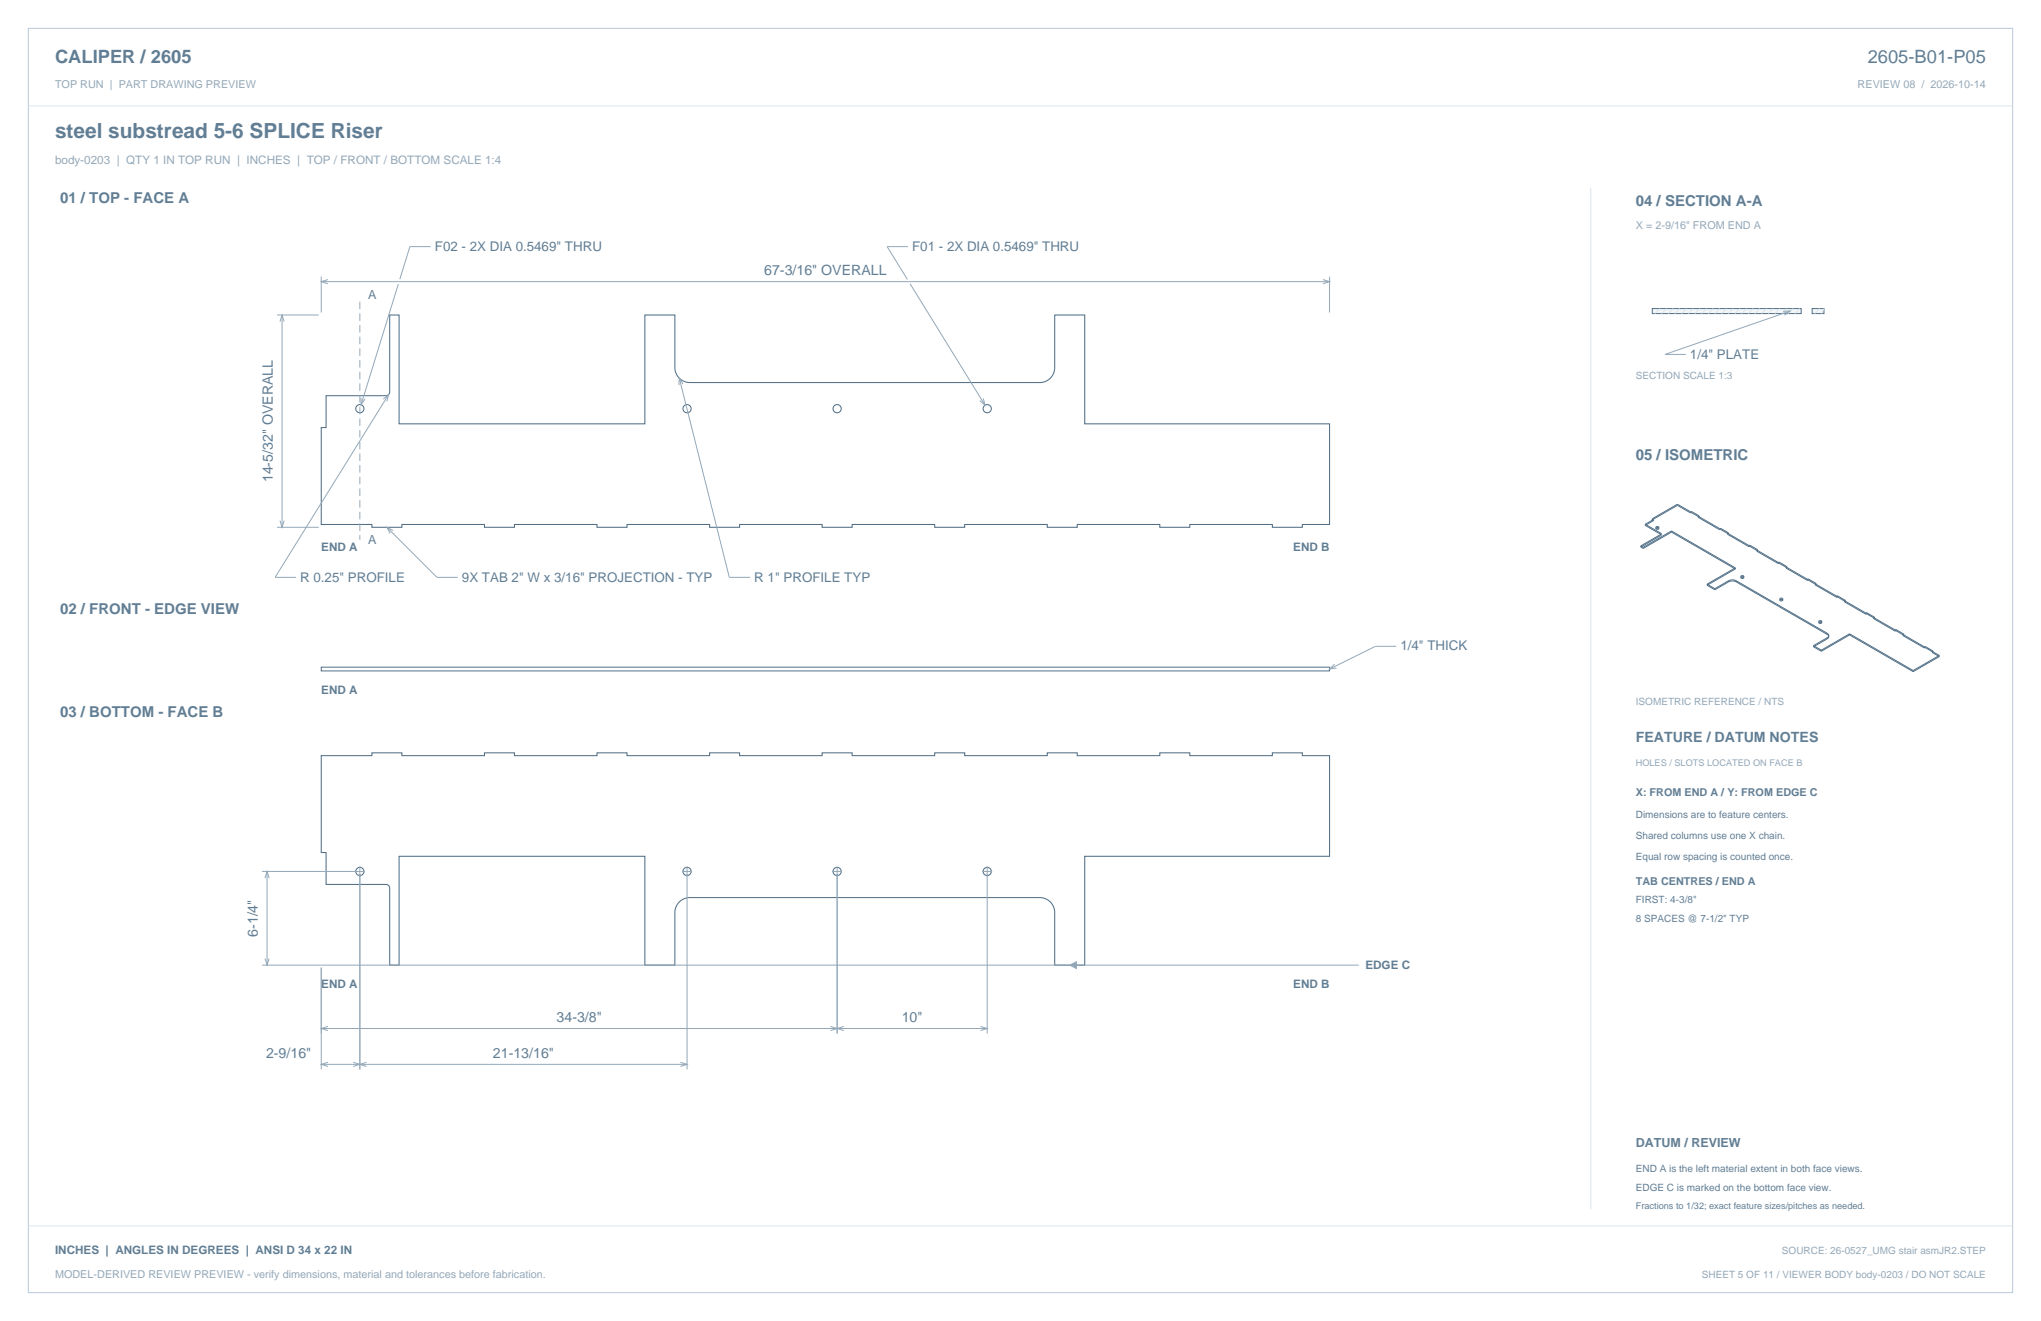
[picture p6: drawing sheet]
<svg xmlns="http://www.w3.org/2000/svg" width="864mm" height="559mm" viewBox="0 0 864 559" stroke-linecap="round" stroke-linejoin="round" font-family="sans-serif">
<path d="M12 12h839.6v534.8h-839.6z" fill="none" stroke="#b8cad8" stroke-width=".42"/>
<path d="M12 44.8h839.6M673.1 79.4v432.1" fill="none" stroke="#dbe5ed" stroke-width=".42"/>
<g fill="none" stroke="#536f85" stroke-width=".44">
<path d="M164.9 133.3h4v46h104v-46h12.7l.1 23.6 .8 1.8 1.4 1.7 1.9 1.1 2.1 .3 149.1-.1 1.9-.6 1.5-1.1 1.1-1.5 .7-1.8 .1-23.4h12.7v46h103.6v42.6h-11.5v1.2h-12.7v-1.2h-35v1.2h-12.7v-1.2h-34.9v1.2h-12.7v-1.2h-34.9v1.2h-12.7v-1.2h-34.9v1.2h-12.7v-1.2h-35v1.2h-12.7v-1.2h-34.9v1.2h-12.7v-1.2h-34.9v1.2h-12.7v-1.2h-34.9v1.2h-12.7v-1.2h-21.5v-41h2.1v-13.5h25.3l1.3-.6 .3-1zM135.9 319.7h21.5v-1.2h12.7v1.2h34.9v-1.2h12.7v1.2h34.9v-1.2h12.7v1.2h34.9v-1.2h12.7v1.2h35v-1.2h12.7v1.2h34.9v-1.2h12.7v1.2h34.9v-1.2h12.7v1.2h34.9v-1.2h12.7v1.2h35v-1.2h12.7v1.2h11.5v42.5h-103.6v46.1h-12.7l-.2-23.7-.8-2-1.5-1.6-1.7-.9-2.2-.4-149.1 .1-1.7 .6-1.7 1.1-1.1 1.5-.6 2-.1 23.3h-12.7v-46.1h-104v46.1h-4v-32.6l-.3-1-1.3-.6h-25.3v-13.5h-2.1z"/>
<circle cx="152.3" cy="172.9" r="1.74"/>
<circle cx="290.7" cy="172.9" r="1.74"/>
<circle cx="354.2" cy="172.9" r="1.74"/>
<circle cx="417.7" cy="172.9" r="1.74"/>
<circle cx="152.3" cy="368.6" r="1.74"/>
<circle cx="290.7" cy="368.6" r="1.74"/>
<circle cx="354.2" cy="368.6" r="1.74"/>
<circle cx="417.7" cy="368.6" r="1.74"/>
</g>
<g fill="none" stroke="#93a8b9" stroke-width=".42">
<path d="M135.9 117v15.2M135.9 119.1h426.7M138.8 118.3l-2.9 .8 2.9 .9M182.3 104.3h-8.9l-4.2 13.8M384.2 104.3h-8.8l8.6 13.9M559.7 118.3l2.9 .8-2.9 .9M562.6 117v15.2M117.2 133.3h17.7M118.5 136.1l.8-2.8 .9 2.8M119.3 133.3v89.8M168.5 120.2l-15.7 51M385.1 120l31.7 51.4"/>
<path d="M287.4 160l21.2 84.2h8.8M152.8 168.3v2.9l1.7-2.4M162.2 168.9l2.2-2-.7 2.9M164.4 166.9l-48 77.3h8.8M289 162.5l-1.6-2.5-.1 2.9M416.1 168.5l.7 2.9-2.2-1.9M117.2 223.1h17.7M118.5 220.2l.8 2.9 .9-2.9M163.7 223.1l21.2 21.1h8.8M166.3 224.4l-2.6-1.3 1.4 2.6M590.8 273.4h-8.8l-19.4 9.6M564.7 281l-2.1 2 2.9-.4"/>
<path d="M110.9 368.6h43.5M112.1 371.5l.9-2.9 .9 2.9M113 368.6v39.7M152.3 366.5v85.9M288.6 368.6h4.2M290.7 366.5v85.9M352.1 368.6h4.2M354.2 366.5v70.7M415.6 368.6h4.2M417.7 366.5v70.7M110.9 408.3h340.7M112.1 405.4l.9 2.9 .9-2.9"/>
<path d="M135.9 409.3v43.1M452.6 408.3h122.3M135.9 435.1h281.8M138.8 434.2l-2.9 .9 2.9 .9M351.4 434.2l2.8 .9-2.8 .9M357 434.2l-2.8 .9 2.8 .9M414.9 434.2l2.8 .9-2.8 .9M135.9 450.2h154.8M138.8 449.4l-2.9 .8 2.9 .9M149.4 449.4l2.9 .8-2.9 .9M155.1 449.4l-2.8 .8 2.8 .9M287.9 449.4l2.8 .8-2.8 .9"/>
</g>
<path d="M152.3 127.6v100.7" fill="none" stroke="#93a8b9" stroke-width=".42" stroke-dasharray="3.2 1.8" stroke-linecap="butt"/>
<path d="M135.9 282.2h426.7v1.6h-426.7z" fill="none" stroke="#536f85" stroke-width=".42"/>
<path d="M452.6 408.3l2.8-1.4v2.8z" fill="#93a8b9" stroke="#93a8b9" stroke-width=".42"/>
<path d="M699.1 130.5h63v2.1h-63z" fill-rule="evenodd" fill="#f2f6f9" stroke="#536f85" stroke-width=".42"/>
<g fill="none" stroke="#dbe5ed" stroke-width=".42">
<path d="M702.3 130.5l-2.1 2.1M705.1 130.5l-2.1 2.1M708 130.5l-2.2 2.1M710.8 130.5l-2.1 2.1M713.6 130.5l-2.1 2.1M716.4 130.5l-2.1 2.1M719.2 130.5l-2.1 2.1M722.1 130.5l-2.2 2.1M724.9 130.5l-2.1 2.1M727.7 130.5l-2.1 2.1M730.5 130.5l-2.1 2.1M733.4 130.5l-2.2 2.1"/>
<path d="M736.2 130.5l-2.1 2.1M739 130.5l-2.1 2.1M741.8 130.5l-2.1 2.1M744.6 130.5l-2.1 2.1M747.5 130.5l-2.2 2.1M750.3 130.5l-2.1 2.1M753.1 130.5l-2.1 2.1M755.9 130.5l-2.1 2.1M758.8 130.5l-2.2 2.1M761.6 130.5l-2.1 2.1"/>
</g>
<path d="M766.8 130.5h5v2.1h-5z" fill-rule="evenodd" fill="#f2f6f9" stroke="#536f85" stroke-width=".42"/>
<path d="M769.9 130.5l-2.1 2.1M771.8 130.5l-1.2 2.1M12 518.6h839.6" fill="none" stroke="#dbe5ed" stroke-width=".42"/>
<path d="M754.5 131.7l2.9-.1-2.4 1.7M757.4 131.6l-52.9 18.3h8.8" fill="none" stroke="#93a8b9" stroke-width=".42"/>
<g fill="none" stroke="#536f85" stroke-width=".42">
<path d="M699.1 219.9l.5 .3M699.1 219.4v.5M699.1 219.4l.5 .3M699.6 219.7v.5M699.6 219.7l-3.5 2.1M709.8 213.3l5.5 3.2M709.8 213.8l5.5 3.2M709.8 213.3l-10.7 6.1M709.8 213.8l-10.7 6.1M709.8 213.3v.5M715.3 216.5v.5M715.6 216.8l3.3 1.9"/>
<path d="M715.6 216.3v.5M715.6 216.3l3.3 1.9M715.6 216.3l-.3 .2M715.6 216.8l-.3 .2M718.6 218.4l9.1 5.2M718.6 218.9l9.1 5.2M718.6 218.4v.5M718.9 218.2v.5M718.9 218.7l-.3 .2M718.9 218.2l-.3 .2M694.3 231.4l1 .6M694.3 230.9l1 .6"/>
<path d="M694.3 230.9v.5M695.3 231.5v.5M696.1 221.8l6.6 3.8M696.1 221.8v.4M696.1 222.2l6.6 3.8M699.6 220.2l-3.5 2M700.8 223.3v.5M701.7 223.3h-.9v.5M701.7 222.8v.5h-.9M701.7 223.3v.5h-.9M701.7 222.8h-.9v.5M701.7 222.8v.5"/>
<path d="M702.7 226v.5M702.7 225.6v.4M702.7 226l-8.4 4.9M702.7 225.6v.9M702.7 226.5l-8.4 4.9M707.3 224.6l27 15.6M707.3 225.1l27 15.6M707.3 224.6v.5M707.3 224.6l-12 6.9M707.3 225.1l-12 6.9M727.7 223.6v.5M728 223.9l-.3 .2"/>
<path d="M728 223.9l3.3 1.9M728 223.5l3.3 1.9M728 223.5l-.3 .1M728 223.5v.4M731 225.6v.4M731 225.6l9.1 5.2M731 226l9.1 5.3M731.3 225.8l-.3 .2M731.3 225.4l-.3 .2M731.3 225.4v.4M740.1 230.8v.5M740.4 230.6v.5"/>
<path d="M740.4 231.1l3.3 1.9M740.4 230.6l3.3 1.9M740.4 230.6l-.3 .2M740.4 231.1l-.3 .2M743.4 232.7l9 5.2M743.4 232.7v.5M743.4 233.2l9 5.2M743.7 233l-.3 .2M743.7 232.5l-.3 .2M743.7 232.5v.5M752.4 237.9v.5M752.7 238.2l3.3 1.9"/>
<path d="M752.7 237.8l3.3 1.9M752.7 238.2l-.3 .2M752.7 237.8l-.3 .1M752.7 237.8v.4M755.7 239.8l9.1 5.3M755.7 239.8v.5M756 239.7l-.3 .1M756 239.7v.4M722.3 247.6l3.3 1.9M722.3 247.1v.5M722.3 247.1l3.3 1.9M725.6 249v.5"/>
<path d="M731.4 245.7l1.6-.4 1.7 .4M731.4 246.2l1.6-.4 1.7 .4M731.4 245.7v.5M731.4 245.7l-5.8 3.3M731.4 246.2l-5.8 3.3M734.3 240.2v.5M734.3 240.2l-12 6.9M734.3 240.7l-12 6.9M734.7 246.2l38.4 22.2M734.7 245.7v.5M734.7 245.7l38.4 22.2M736.8 244.1v.5"/>
<path d="M737.7 244.1h-.9v.5M737.7 243.6h-.9v.5M737.7 244.1v.5h-.9M737.7 243.6v.5h-.9M737.7 243.6v.5M753.3 253.6v.5M754.2 253.6h-.9v.5M754.2 253.1h-.9v.5M754.2 253.6v.5h-.9M754.2 253.1v.5h-.9M754.2 253.1v.5M755.7 240.3l9.1 5.2"/>
<path d="M756 240.1l-.3 .2M764.8 245.1v.4M765.1 245.4l3.3 1.9M765.1 244.9l3.3 1.9M765.1 244.9l-.3 .2M765.1 244.9v.5M765.1 245.4l-.3 .1M768.1 247l9.1 5.2M768.1 247.5l9.1 5.2M768.1 247v.5M768.4 247.3l-.3 .2M768.4 246.8l-.3 .2"/>
<path d="M768.4 246.8v.5M777.2 252.2v.5M777.5 252.5l3.3 1.9M777.5 252l3.3 1.9M777.5 252v.5M777.5 252.5l-.3 .2M777.5 252l-.3 .2M780.5 254.1l9 5.3M780.5 254.1v.5M780.5 254.6l9 5.2M780.8 253.9v.5M780.8 253.9l-.3 .2"/>
<path d="M780.8 254.4l-.3 .2M789.5 259.4v.4M789.8 259.7l3.3 1.9M789.8 259.2l3.3 1.9M789.8 259.7l-.3 .1M789.8 259.2v.5M789.8 259.2l-.3 .2M767.3 273.6l3.3 1.9M767.3 273.1l3.3 1.9M767.3 273.1v.5M769.8 263.1v.5M770.6 275v.5"/>
<path d="M770.7 263.1v.5h-.9M770.7 263.1h-.9v.5M770.7 262.6h-.9v.5M770.7 262.6v.5h-.9M770.7 262.6v.5M773.1 268.4l.7 .9-.7 1M773.1 267.9l.7 .9-.7 1M773.1 267.9v.5M773.1 269.8v.5M773.1 270.3l-5.8 3.3M773.1 269.8l-5.8 3.3M782.6 268.1l26.9 15.5"/>
<path d="M782.6 268.6l26.9 15.5M782.6 268.6l-12 6.9M782.6 268.1l-12 6.9M782.6 268.1v.5M792.8 261.3l9.1 5.2M792.8 261.7l9.1 5.3M792.8 261.3v.4M793.1 261.1l-.3 .2M793.1 261.6l-.3 .1M793.1 261.1v.5M801.9 266.5v.5M802.2 266.8l3.3 1.9"/>
<path d="M802.2 266.3l3.3 1.9M802.2 266.3l-.3 .2M802.2 266.8l-.3 .2M802.2 266.3v.5M805.2 268.4l9.1 5.2M805.2 268.9l9.1 5.2M805.2 268.4v.5M805.5 268.2v.5M805.5 268.2l-.3 .2M805.5 268.7l-.3 .2M814.3 273.6v.5M814.6 273.9l3.3 1.9"/>
<path d="M814.6 273.5l3.3 1.9M814.6 273.9l-.3 .2M814.6 273.5l-.3 .1M814.6 273.5v.4M817.6 275.5l3 1.8M817.6 276l3 1.7M817.6 275.5v.5M817.9 275.8l-.3 .2M817.9 275.4l-.3 .1M817.9 275.4v.4M820.6 277.3v.4M820.6 277.7l-11.1 6.4"/>
<path d="M820.6 277.3l-11.1 6.3M809.5 283.6v.5"/>
</g>
<text font-size="8.8" fill="#617e94" x="23.3" y="58.2">steel substread 5-6 SPLICE Riser</text>
<g font-size="7.8" fill="#617e94">
<text x="23.3" y="26.8">CALIPER / 2605</text>
<text x="790.3" y="26.8">2605-B01-P05</text>
</g>
<g font-size="6.3" fill="#617e94">
<text x="25.4" y="86.1">01 / TOP - FACE A</text>
<text x="692.1" y="87.1">04 / SECTION A-A</text>
<text x="692.1" y="194.4">05 / ISOMETRIC</text>
<text x="25.4" y="259.6">02 / FRONT - EDGE VIEW</text>
<text x="25.4" y="303.4">03 / BOTTOM - FACE B</text>
</g>
<g font-size="6" fill="#617e94">
<text x="323.4" y="116.3">67-3/16&quot; OVERALL</text>
<text x="115.5" y="204.1" transform="rotate(-90 115.5 204.1)">14-5/32&quot; OVERALL</text>
<text x="692.1" y="314">FEATURE / DATUM NOTES</text>
<text x="109.1" y="396.3" transform="rotate(-90 109.1 396.3)">6-1/4&quot;</text>
<text x="235.5" y="432.3">34-3/8&quot;</text>
<text x="381.6" y="432.3">10&quot;</text>
<text x="112.6" y="447.4">2-9/16&quot;</text>
<text x="208.6" y="447.4">21-13/16&quot;</text>
</g>
<g font-size="5.6" fill="#617e94">
<text x="184" y="106.1">F02 - 2X DIA 0.5469&quot; THRU</text>
<text x="386" y="106.1">F01 - 2X DIA 0.5469&quot; THRU</text>
<text x="715.1" y="151.7">1/4&quot; PLATE</text>
<text x="127" y="246">R 0.25&quot; PROFILE</text>
<text x="195.5" y="246">9X TAB 2&quot; W x 3/16&quot; PROJECTION - TYP</text>
<text x="319.2" y="246">R 1&quot; PROFILE TYP</text>
<text x="592.6" y="275.2">1/4&quot; THICK</text>
</g>
<g font-size="5.3" fill="#617e94">
<text x="155.8" y="126.5">A</text>
<text x="155.8" y="230.1">A</text>
<text x="692.1" y="485.1">DATUM / REVIEW</text>
</g>
<text font-size="4.9" fill="#93a8b9" x="23.3" y="69.5">body-0203 | QTY 1 IN TOP RUN | INCHES | TOP / FRONT / BOTTOM SCALE 1:4</text>
<g font-size="4.9" fill="#617e94">
<text x="135.9" y="233.3">END A</text>
<text x="547.2" y="233.3">END B</text>
<text x="135.9" y="293.7">END A</text>
<text x="577.7" y="410">EDGE C</text>
<text x="135.9" y="418.1">END A</text>
<text x="547.2" y="418.1">END B</text>
<text x="23.3" y="530.6">INCHES | ANGLES IN DEGREES | ANSI D 34 x 22 IN</text>
</g>
<g font-size="4.6" fill="#93a8b9">
<text x="23.3" y="37">TOP RUN | PART DRAWING PREVIEW</text>
<text x="786" y="37">REVIEW 08 / 2026-10-14</text>
<text x="692.1" y="97">X = 2-9/16&quot; FROM END A</text>
<text x="23.3" y="540.5">MODEL-DERIVED REVIEW PREVIEW - verify dimensions, material and tolerances before fabrication.</text>
</g>
<g font-size="4.6" fill="#617e94">
<text x="692.1" y="336.9">X: FROM END A / Y: FROM EDGE C</text>
<text x="692.1" y="374.3">TAB CENTRES / END A</text>
</g>
<g font-size="4.2" fill="#93a8b9">
<text x="692.1" y="160.5">SECTION SCALE 1:3</text>
<text x="692.1" y="298.1">ISOMETRIC REFERENCE / NTS</text>
<text x="754" y="530.6">SOURCE: 26-0527_UMG stair asmJR2.STEP</text>
<text x="720.1" y="540.5">SHEET 5 OF 11 / VIEWER BODY body-0203 / DO NOT SCALE</text>
</g>
<g font-size="4.2" fill="#617e94">
<text x="692.1" y="346.1">Dimensions are to feature centers.</text>
<text x="692.1" y="354.9">Shared columns use one X chain.</text>
<text x="692.1" y="363.7">Equal row spacing is counted once.</text>
<text x="692.1" y="382.1">FIRST: 4-3/8&quot;</text>
<text x="692.1" y="389.8">8 SPACES @ 7-1/2&quot; TYP</text>
<text x="692.1" y="495.7">END A is the left material extent in both face views.</text>
<text x="692.1" y="503.8">EDGE C is marked on the bottom face view.</text>
</g>
<text font-size="3.9" fill="#93a8b9" x="692.1" y="323.8">HOLES / SLOTS LOCATED ON FACE B</text>
<text font-size="3.9" fill="#617e94" x="692.1" y="511.5">Fractions to 1/32; exact feature sizes/pitches as needed.</text>
</svg>
